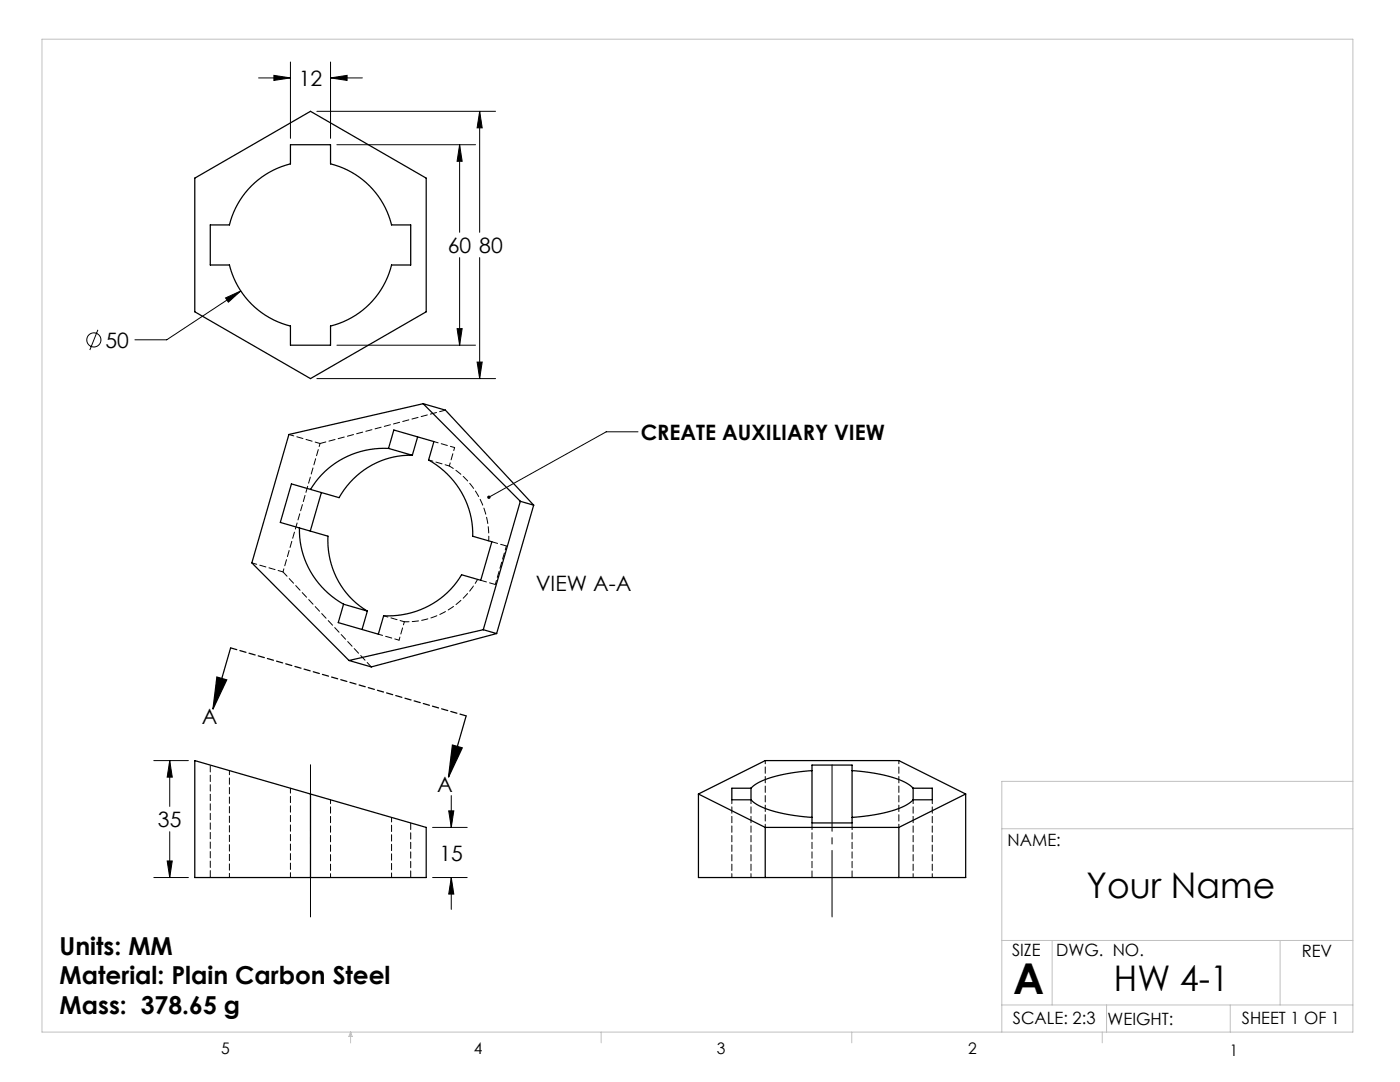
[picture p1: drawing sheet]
<svg xmlns="http://www.w3.org/2000/svg" width="279mm" height="216mm" viewBox="0 0 279 216" stroke-linecap="round" stroke-linejoin="round" font-family="sans-serif">
<g fill="none" stroke="#000" stroke-width=".2">
<path d="M51.6 15.5h6.4M54.7 15l3.3 .5-3.3 .6zM58 12.4v15.2M66 12.4v15.2M66 15.5h6.3M66 15.5l3.3-.5v1.1zM63.2 22.2h35.7M67.2 28.9h27.7M91.7 28.9l.5 3.3h-1zM91.7 28.9v17.5M95.7 22.2v24.2M95.7 22.2l.5 3.3h-1z"/>
<path d="M45 59.5l3.1-1.4-2.5 2.2zM48.1 58.1l-14.8 9.7h-6.4M91.7 51.4v17.5M95.7 51.4v24.1M19.5 65.8l-1.6 4M63.2 75.5h35.7M67.2 68.9h27.7M91.2 65.6h1l-.5 3.3zM95.2 72.2h1l-.5 3.3zM127.3 86.2h-6.3l-23.4 13M30.7 151.8h6.9M33.9 151.8v9.1"/>
<path d="M33.9 151.8l.5 3.3h-1zM90.1 158.8v6.3M30.7 175.1h6.9M33.4 171.8h1l-.5 3.3zM33.9 166v9.1M86.3 165.1h6.9M86.3 175.1h6.9M89.6 161.8h1l-.5 3.3zM90.1 175.1v6.4M90.1 175.1l.5 3.3h-1z"/>
<circle cx="18.7" cy="67.8" r="1.41"/>
</g>
<g fill="none" stroke="#000" stroke-width=".25">
<path d="M38.9 35.5l23.1-13.3 23.1 13.3v26.7l-23.1 13.3-23.1-13.3zM58 28.9h8v3.8a16.7 16.7 0 0 1 12.1 12.2h3.9v8h-3.9a16.7 16.7 0 0 1-12.1 12.2v3.8h-8v-3.8a16.7 16.7 0 0 1-12.2-12.2h-3.8v-8h3.8a16.7 16.7 0 0 1 12.2-12.2zM64.1 98.3l-2.2 7.7M77.5 89.5l1.1-3.7 8 2.3-1.1 3.7a17 17 0 0 1 8.8 15.2l3.9 1.1-2.3 7.7-3.8-1.1a17 17 0 0 1-15.5 8.2l-1.1 3.6-8-2.3 1.1-3.6M77.5 89.5a17 17 0 0 0-15.5 8.2M77.5 89.5l4.8 1.3M82.3 90.8a16.3 16.3 0 0 0-14.6 8.5l-9.5-2.7-2.3 7.6 9.5 2.8a16.4 16.4 0 0 0 7.9 14.9M83.3 87.2l-1 3.6M84.4 80.6l-26.7 6.1-7.4 25.6 19.4 19.5M84.4 80.6l19.4 19.4M84.4 80.6l4.5 1.2 17.6 19M59.8 105.3a17 17 0 0 0 8.8 15.3"/>
<path d="M103.8 100l-7.4 25.7M103.8 100l2.7 .8M106.5 100.8l-7.4 25.6M43.3 135.1l1.9 .6-2.7 5.8zM46 129.3l-3.5 12.2M68.6 120.6l4.7 1.3M73.3 121.9l-1 3.7M96.4 125.7l-26.7 6.1M96.4 125.7l2.7 .7M99.1 126.4l-25 6.7-4.4-1.3M38.9 151.8l46.2 13.3v10h-46.2zM62 158.4v16.7"/>
<path d="M90.3 148.7l1.9 .5-2.7 5.8zM93 142.8l-3.5 12.2M139.4 158.4v16.7h53.3v-16.7M139.4 158.4l13.3 6.7M139.4 158.4l13.3-6.6h26.7l13.3 6.6M149.9 159.6a13.5 13.5 0 0 0 7.2 2.9l5 .6M149.9 157.3h-3.8v2.3h3.8M149.9 157.3v2.3M162.1 153.8a26.6 26.6 0 0 0-11.4 2.7l-.8 .8M162.1 152.7h8v11.5h-8zM170.1 153.8a26.5 26.5 0 0 1 11.3 2.7l.8 .8M182.2 159.6a13.5 13.5 0 0 1-7.2 2.9l-4.9 .6"/>
<path d="M182.2 157.3h3.9v2.3h-3.9M182.2 157.3v2.3M192.7 158.4l-13.3 6.7M152.7 165.1h26.7M152.7 165.1v10M179.4 165.1v10"/>
</g>
<path d="M93 142.8l-47-13.5" fill="none" stroke="#000" stroke-width=".25" stroke-dasharray="1.3 .6"/>
<path d="M62 152.6v30.4M166.1 152.6v30.4" fill="none" stroke="#000" stroke-width=".2" stroke-dasharray="15.2 1.3 1.3 1.3" stroke-dashoffset="2"/>
<g fill="none" stroke="#c0c0c0" stroke-width=".2">
<path d="M8.4 7.8h261.6v198.1h-261.6zM270 155.9h-70.1v50M199.9 165.4h70.1M199.9 187.7h70.1M210 187.7v12.8M255.5 187.7v12.8M70 205.9v2.2M70 205.9l.3 .9h-.7zM120 205.9v2.2M170 205.9v2.2M199.9 200.5h70.1M220 205.9v2.2"/>
<path d="M220.8 200.5v5.4M245.5 200.5v5.4"/>
</g>
<g fill="#000">
<path d="M97.3 99a.34 .34 0 0 1 .5 0 .34 .34 0 0 1 0 .5 .34 .34 0 0 1-.5-.1l.3-.2-.3 .2z"/>
<path d="M90.3 148.7l1.9 .5-2.7 5.8zM43.3 135.1l1.9 .6-2.7 5.8z"/>
<path d="M89.6 161.8h1l-.5 3.3zM90.1 175.1l.5 3.3h-1zM33.9 151.8l.5 3.3h-1zM33.4 171.8h1l-.5 3.3zM95.7 22.2l.5 3.3h-1zM95.2 72.2h1l-.5 3.3zM45 59.5l.6 .8 2.5-2.2zM54.7 15l3.3 .5-3.3 .6zM66 15.5l3.3-.5v1.1zM91.7 28.9l.5 3.3h-1zM91.2 65.6h1l-.5 3.3z"/>
</g>
<path d="M66 159.6v15.5M146.1 159.6v15.5M149.9 159.6v15.5M182.2 159.6v15.5M186.1 159.6v15.5" fill="none" stroke="#000" stroke-width=".2" stroke-dasharray="1.3 .6" stroke-dashoffset=".5"/>
<path d="M57.7 86.7l6.2 1.8M50.3 112.3l6.2 1.8M97.5 107.9a16.4 16.4 0 0 0-7.8-14.9M80.7 124.1a16.3 16.3 0 0 0 14.6-8.5M58 157.3v17.8" fill="none" stroke="#000" stroke-width=".2" stroke-dasharray="1.3 .6" stroke-dashoffset=".3"/>
<path d="M85.5 91.8l4.2 1.2M86.6 88.1l4.1 1.2M98.8 116.6l2.3-7.7M75.5 126.5l4.1 1.2M76.6 122.9l4.1 1.2M45.8 153.8v21.3M78.1 163.1v12" fill="none" stroke="#000" stroke-width=".2" stroke-dasharray="1.3 .6" stroke-dashoffset=".4"/>
<path d="M82 164.2v10.9M162.1 164.2v10.9M170.1 164.2v10.9" fill="none" stroke="#000" stroke-width=".2" stroke-dasharray="1.3 .6"/>
<path d="M42 152.7v22.4" fill="none" stroke="#000" stroke-width=".2" stroke-dasharray="1.3 .6" stroke-dashoffset="-.1"/>
<path d="M63.9 88.5l-7.4 25.6M89.7 93l1-3.7M79.6 127.7l1.1-3.6M152.7 151.8v13.3M179.4 151.8v13.3" fill="none" stroke="#000" stroke-width=".2" stroke-dasharray="1.3 .6" stroke-dashoffset=".6"/>
<path d="M88.9 81.8l-25 6.7M56.5 114.1l17.6 19M95.9 115.8l2.9 .8M98.2 108.1l2.9 .8" fill="none" stroke="#000" stroke-width=".2" stroke-dasharray="1.3 .6" stroke-dashoffset=".1"/>
<text font-size="8.5" x="202.2" y="198.3">A</text>
<g font-size="7.1">
<text x="216.9" y="179.1">Your Name</text>
<text x="222.3" y="197.7">HW 4-1</text>
</g>
<g font-size="4.9">
<text x="11.9" y="190.5">Units: MM</text>
<text x="11.9" y="196.4">Material: Plain Carbon Steel</text>
<text x="11.9" y="202.4">Mass: 378.65 g</text>
</g>
<g font-size="4.2">
<text x="59.6" y="17.1">12</text>
<text x="89.4" y="50.5">60</text>
<text x="95.6" y="50.5">80</text>
<text x="21.1" y="69.4">50</text>
<text x="127.9" y="87.8">CREATE AUXILIARY VIEW</text>
<text x="106.9" y="117.9">VIEW A-A</text>
<text x="40.3" y="144.5">A</text>
<text x="87.3" y="158.1">A</text>
<text x="31.5" y="165">35</text>
<text x="87.7" y="171.7">15</text>
</g>
<g font-size="3.4">
<text x="201.1" y="168.8">NAME:</text>
<text x="202" y="190.8">SIZE</text>
<text x="210.8" y="190.9">DWG. NO.</text>
<text x="259.8" y="191">REV</text>
<text x="202.1" y="204.4">SCALE: 2:3</text>
<text x="221" y="204.5">WEIGHT:</text>
<text x="247.8" y="204.4">SHEET 1 OF 1</text>
</g>
<g font-size="3.2">
<text x="44.2" y="210.4">5</text>
<text x="94.6" y="210.3">4</text>
<text x="143.1" y="210.4">3</text>
<text x="193.2" y="210.3">2</text>
<text x="245.4" y="210.6">1</text>
</g>
</svg>
